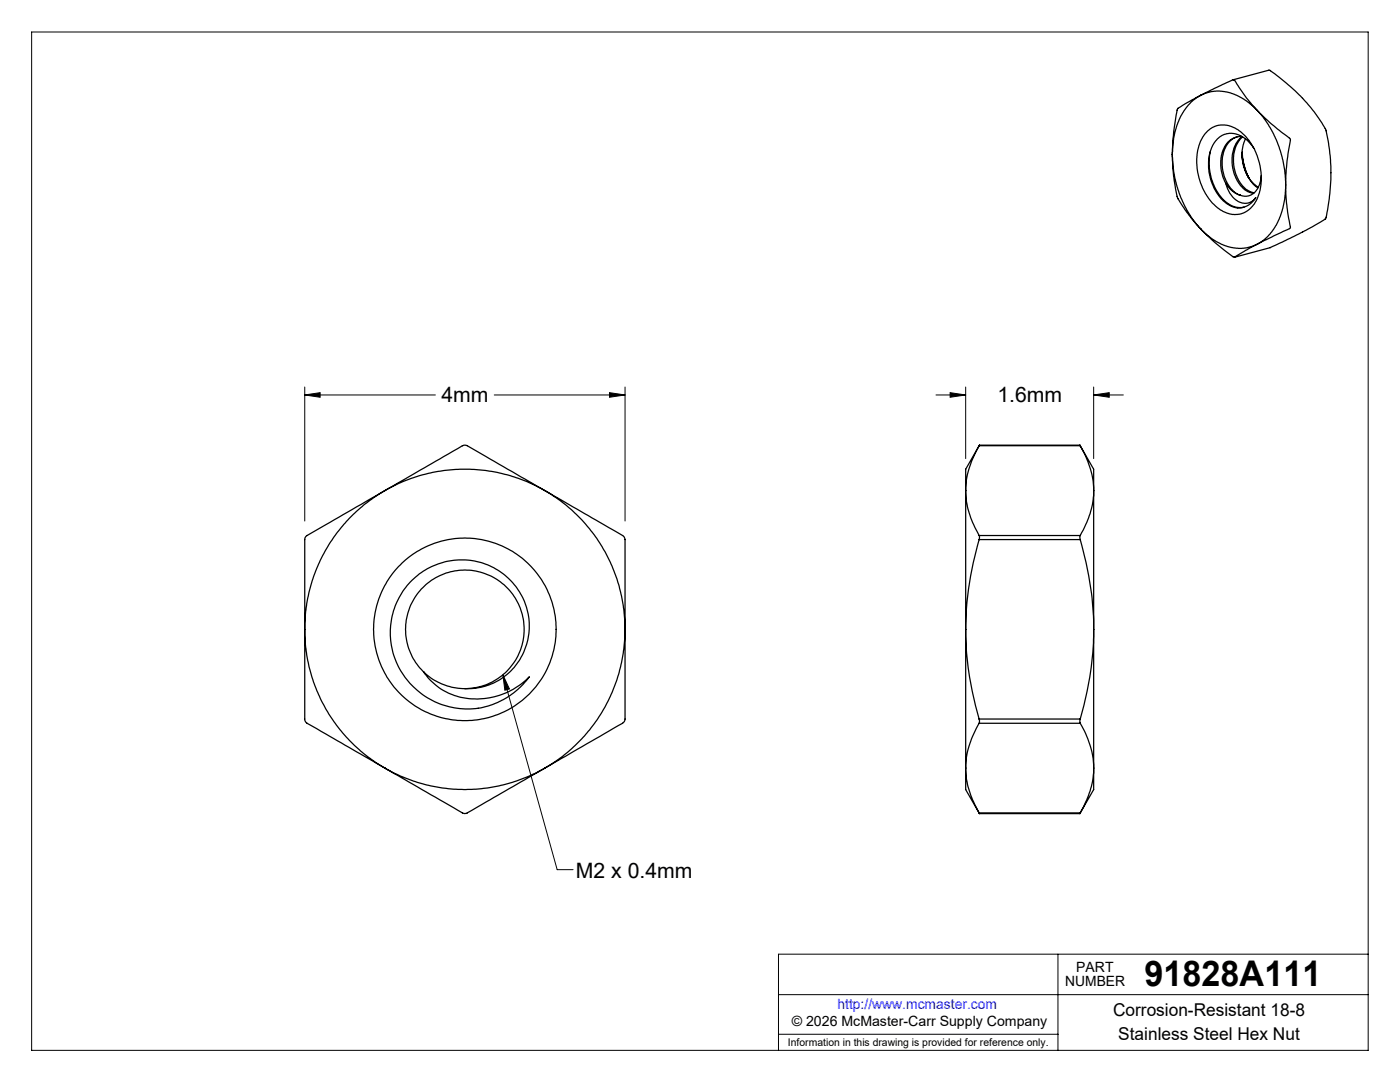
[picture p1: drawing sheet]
<svg xmlns="http://www.w3.org/2000/svg" width="279mm" height="216mm" viewBox="0 0 279 216" stroke-linecap="round" stroke-linejoin="round" font-family="sans-serif">
<g fill="none" stroke="#000" stroke-width=".2">
<path d="M6.3 6.4h266.7v203.2h-266.7zM60.8 78.8l3.1-.4v.9zM60.8 77.2v26.8M60.8 78.8h26.1M98.6 78.8h26.1M121.6 78.4l3.1 .4-3.1 .5zM124.7 77.2v26.8M186.8 78.8h5.9M189.6 78.4l3.1 .4-3.1 .5zM192.7 77.2v14.3M218.3 78.8l3.1-.4v.9zM218.3 78.8h5.9"/>
<path d="M218.3 77.2v14.3M100.4 134.7l1.3 2.8-.9 .2zM100.4 134.7l10.8 38.8h3.2M155.4 198.5h117.6M211.1 190.4v19.2M273 190.4h-117.6v19.2M155.4 206.4h55.7"/>
</g>
<g fill="none" stroke="#000" stroke-width=".25">
<path d="M239.6 19l6.5-3.1 .3 .1a33.2 33.2 0 0 0 4.5 6M239.6 19l-1.5 1-1 1-1.6 2.5-.6 1.5-.5 1.8-.3 1.6-.1 2.4M239.6 19l1.4-.5 1.7-.3 1.7 .1 1.2 .3 2.6 1.2 2.7 2.2M239.6 19l-2.4 1.3a5.7 5.7 0 0 0-2.3 1.5l-.1 .6a46.3 46.3 0 0 0-.8 8.4M246.1 15.9l7.1-1.9 .3 .1 2.1 1.6a31.8 31.8 0 0 1 9.1 10.4 38.3 38.3 0 0 1-.2 17.6l-3.9 2.3-7.1 3.4-7.1 1.9M234 30.8l.1 2.5 .4 2.4 1.1 3.5 1.5 3.1 1.1 1.7 1.4 1.7M234 30.8v.5a34.6 34.6 0 0 0 1.1 8.4 35.6 35.6 0 0 0 4.5 6M240.6 26.6a4.9 4.9 0 0 1 7.2-.2l.2 .3a12 12 0 0 1 2.7 13.4 4.8 4.8 0 0 1-7.6 1.5 12.1 12.1 0 0 1-3.3-13.8zM241.5 30.3a10.6 10.6 0 0 0 3.6 10.3 4 4 0 0 0 3.1 .7M244.6 36.5a5 5 0 0 0 2.9 2.4M244.6 36.5a7.5 7.5 0 0 1 .5-8.2 3.5 3.5 0 0 1 2.8-1 6.5 6.5 0 0 0-1.7 7 5.3 5.3 0 0 0 4 4.3M246.9 27.3a4.9 4.9 0 0 0-3 4.9 7.3 7.3 0 0 0 3.2 6.6l.4 .1"/>
<path d="M247.9 30.6a10.9 10.9 0 0 0 1.2 4.7l-.1-.3M247.9 30.5l.3 2.3 .8 2.2M247.9 30.3l.1 .8a12.5 12.5 0 0 0 1.3 4.5M248 27.3a7 7 0 0 0-1.1 8.1 4.8 4.8 0 0 0 3.4 3.1M248.6 27.7a8.1 8.1 0 0 0 .5 7.6M249 35l.2 .4M249.1 35.3a5.5 5.5 0 0 0 1.9 2.2M249.1 35.3a6.4 6.4 0 0 0 2 2.1M250.2 29.6a5.4 5.4 0 0 0-5.4-2.9 5.4 5.4 0 0 0-3.6 5.3 10 10 0 0 0 3.7 8.7 3.9 3.9 0 0 0 5.7-1.3 2.83 2.83 0 0 1-4.7-.2l-.9-1.4-.4-1.3M250.9 22l.3 .4a57 57 0 0 0 6.3 5.4v.2a45.4 45.4 0 0 0-.9 8.9M250.9 22l2.3 2.9 1 1.8 1.1 2.7 .7 2.5 .4 2.1 .2 2.9M251.7 35v.1a3.9 3.9 0 0 1-2.9 4.1l-1.3-.3"/>
<path d="M256.6 36.9l-.2 2.8-.4 1.9-1 2.7-.8 1.5-1 1.2-1 .9-1.3 .8M256.6 36.9v.3a52.2 52.2 0 0 0 .9 8.3l-6.6 3.2M239.6 45.7l2.4 2.1 1.8 1 1.1 .4 1.3 .3 1.6 .1 1.9-.4 1.2-.5M239.6 45.7a35.5 35.5 0 0 0 6.8 5.6l4.5-2.6M76.8 97.9l-.4 .2a31.9 31.9 0 0 0-15.6 27.5M76.8 97.9l-15.6 9-.3 .4-.1 18.3M76.8 97.9a32 32 0 0 1 32 0M76.8 97.9l15.8-9.1 .6 .1 15.6 9M108.8 97.9l.3 .2a32 32 0 0 1 15.6 27.5M108.8 97.9l15.8 9.2 .1 .5v18M192.7 97.9v27.7M192.7 97.9a18 18 0 0 0 2.7 9"/>
<path d="M195.4 88.9a18 18 0 0 0-2.7 9M195.4 88.9h20.2M195.5 88.8l-.1 .1M195.5 88.8l-2.8 4.8v4.3M195.5 88.8h20M215.5 88.8l.1 .1M215.5 88.8l2.8 4.8v4.3M215.6 88.9a18 18 0 0 1 2.7 9M218.3 97.9a18 18 0 0 1-2.7 9M218.3 97.9v27.7M195.4 106.9v.8M195.4 107.7a66.2 66.2 0 0 0-2.7 17.9"/>
<path d="M195.4 107.7h20.2M195.4 106.9h20.2M215.6 107.7a66.2 66.2 0 0 1 2.7 17.9M215.6 106.9v.8M60.8 125.6a31.8 31.8 0 0 0 16 27.6M60.8 125.6v18.1l.1 .2 .4 .4 15.5 8.9M84.5 134.1a11.8 11.8 0 0 0 8.3 3.3M84.5 134.1a13.1 13.1 0 0 0 16.1 4.3l1.8-.9 1.2-.7 2-1.7-.2 .2a15.2 15.2 0 0 1-20.2 3.8 15.2 15.2 0 0 1-5.5-19.9 13.8 13.8 0 0 1 13.3-7.5 13.8 13.8 0 0 1 12.1 9.5 12.4 12.4 0 0 1-12.3 16.2M84.5 134.1a11.8 11.8 0 0 1 2.3-18.7 11.8 11.8 0 0 1 17.4 7.1 11.8 11.8 0 0 1-11.4 14.9M84.5 134.1h.1M124.7 125.6v.8a31.9 31.9 0 0 1-15.9 26.8M124.7 125.6v17.9l-.1 .5-.4 .3-15.4 8.9"/>
<path d="M192.7 125.6v27.6M192.7 125.6a63.8 63.8 0 0 0 2.7 17.9M218.3 125.6a63.8 63.8 0 0 1-2.7 17.9M218.3 125.6v27.6M76.8 153.2a31.8 31.8 0 0 0 32 0M76.8 153.2l15.5 9 .4 .1 .5-.1 15.6-9M192.7 153.2a18 18 0 0 0 2.7 9M192.7 153.2v4.4l2.8 4.7M195.4 143.5v.8M195.4 144.3a17.7 17.7 0 0 0-2.7 8.9M195.4 143.5h20.2M195.4 144.3h20.2"/>
<path d="M215.6 144.3a17.7 17.7 0 0 1 2.7 8.9M215.6 143.5v.8M218.3 153.2a18 18 0 0 1-2.7 9M218.3 153.2v4.4l-2.8 4.7M195.4 162.2l.1 .1M195.4 162.2h20.2M195.5 162.3h20M215.6 162.2l-.1 .1"/>
<circle cx="92.8" cy="125.6" r="18.2"/>
</g>
<path d="M60.8 78.8l3.1-.4v.9zM121.6 78.4l3.1 .4-3.1 .5zM100.4 134.7l1.3 2.8-.9 .2zM189.6 78.4l3.1 .4-3.1 .5zM218.3 78.8l3.1-.4v.9z" fill="#000"/>
<text font-size="7.1" x="228.4" y="196.8">91828A111</text>
<g font-size="4.2">
<text x="88.1" y="80.2">4mm</text>
<text x="199" y="80.2">1.6mm</text>
<text x="114.9" y="175.1">M2 x 0.4mm</text>
</g>
<g font-size="3.5">
<text x="222.2" y="202.8">Corrosion-Resistant 18-8</text>
<text x="223.2" y="207.5">Stainless Steel Hex Nut</text>
</g>
<g font-size="2.8">
<text x="212.6" y="196.8">NUMBER</text>
<text x="214.8" y="194">PART</text>
<text x="158" y="204.8">© 2026 McMaster-Carr Supply Company</text>
</g>
<text font-size="2.8" fill="#00f" x="167.1" y="201.4">http://www.mcmaster.com</text>
<text font-size="2.1" x="157.3" y="208.6">Information in this drawing is provided for reference only.</text>
</svg>
